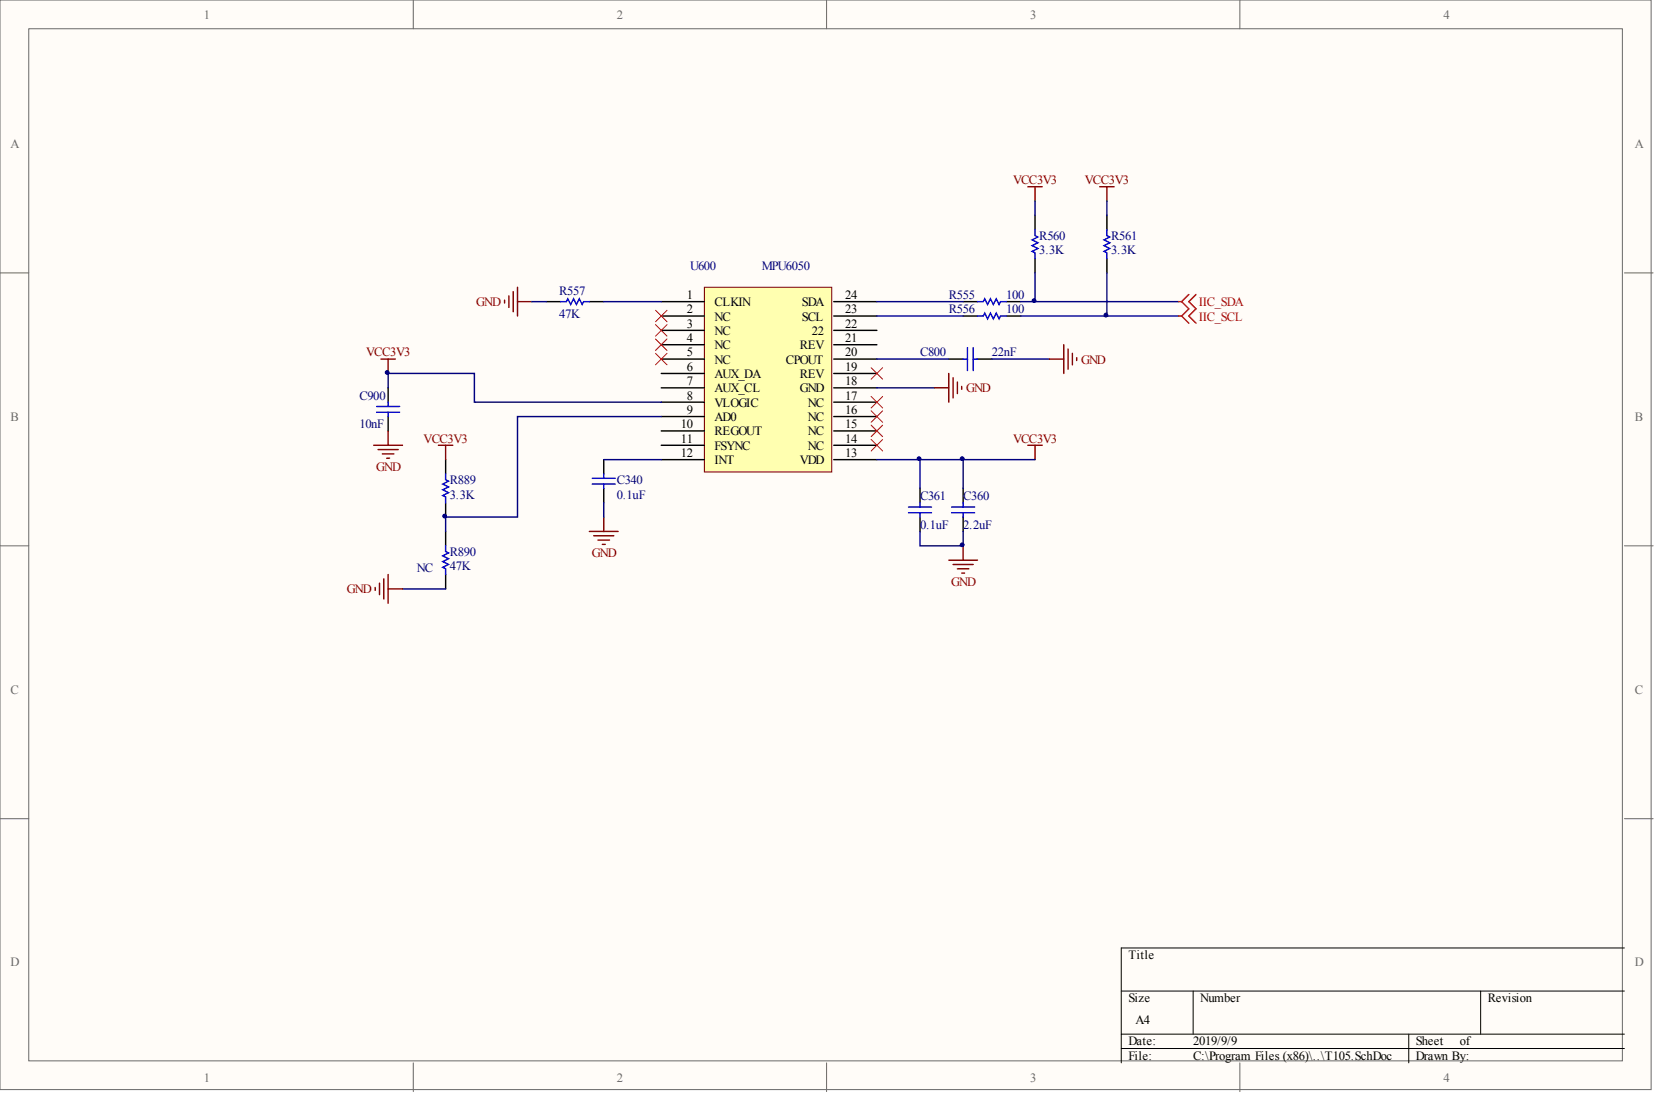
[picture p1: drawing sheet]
<svg xmlns="http://www.w3.org/2000/svg" width="292mm" height="193mm" viewBox="0 0 292 193" stroke-linecap="round" stroke-linejoin="round" font-family="sans-serif">
<g fill="#fffcf8" stroke="#696969" stroke-width=".18">
<path d="M0 0h291.2v192.2h-291.2z"/>
<path d="M5.1 5.1h281.1v182h-281.1z"/>
</g>
<path d="M72.9 0v5.1M145.8 0v5.1M218.7 0v5.1M0 48.1h5.1M286.5 48.1h5.1M0 96.3h5.1M286.5 96.3h5.1M0 144.4h5.1M286.5 144.4h5.1M72.9 187.5v5M145.8 187.5v5M218.7 187.5v5" fill="none" stroke="#696969" stroke-width=".18"/>
<path d="M197.8 174.8h88.7M210.5 174.8v7.6M261.2 174.8v7.6M286.5 167.2h-88.7v20.3M197.8 182.4h88.7M197.8 184.9h88.7M248.5 182.4v5.1" fill="none" stroke="#000" stroke-width=".18"/>
<path d="M124.2 50.7h22.5v32.6h-22.5z" fill="#ffffb0" stroke="#800000" stroke-width=".18"/>
<g fill="none" stroke="#000" stroke-width=".25">
<path d="M182.6 38v2.5M195.2 38v2.5M96.4 53.2h2.5M104 53.2h2.5M116.6 53.2h7.6M116.6 55.7h7.6M116.6 58.3h7.6M147.1 53.2h7.6M147.1 55.7h7.6M147.1 58.3h7.6M169.9 53.2h2.5M169.9 55.7h2.5"/>
<path d="M177.5 53.2h2.5M177.5 55.7h2.5M182.6 45.6v2.5M195.2 45.6v2.5M68.5 68.4v2.5M68.5 73.5v2.5M116.6 60.8h7.6M116.6 63.3h7.6M116.6 65.9h7.6M116.6 68.4h7.6M116.6 70.9h7.6M116.6 73.5h7.6"/>
<path d="M116.6 76h7.6M116.6 78.5h7.6M147.1 60.8h7.6M147.1 63.3h7.6M147.1 65.9h7.6M147.1 68.4h7.6M147.1 70.9h7.6M147.1 73.5h7.6M147.1 76h7.6M147.1 78.5h7.6M167.4 63.3h2.5M172.4 63.3h2.6"/>
<path d="M78.6 81.1v2.5M78.6 88.7v2.5M78.6 93.7v2.6M106.5 81.1v2.5M106.5 86.1v2.6M116.6 81.1h7.6M147.1 81.1h7.6M162.3 86.1v2.6M162.3 91.2v2.5M169.9 86.1v2.6M169.9 91.2v2.5M78.6 101.3v2.6"/>
</g>
<g fill="none" stroke="#000080" stroke-width=".25">
<path d="M182.6 35.5v2.5M195.2 35.5v2.5M93.8 53.2h2.6M106.5 53.2h10.1M154.7 55.7h15.2M154.7 53.2h15.2M180 55.7h27.9M180 53.2h27.9M182.6 48.1v5.1M195.2 48.1v7.6M68.5 68.4v-2.5h15.2v5h32.9M116.6 73.5h-25.3v17.7h-12.7v2.5"/>
<path d="M154.7 68.4h10.1M154.7 63.3h12.7M175 63.3h10.1M106.5 81.1h10.1M106.5 88.7v2.5M154.7 81.1h27.9M162.3 93.7v2.6h7.6v-2.6M162.3 81.1v5M169.9 81.1v5M71 103.9h7.6"/>
</g>
<g fill="none" stroke="#00f" stroke-width=".25">
<path d="M98.9 53.2h1l.3-.5 .5 1 .5-1 .5 1 .5-1 .5 1 .2-.5h1.1M172.4 53.2h1l.3-.5 .5 1 .5-1 .5 1 .5-1 .5 1 .3-.5h1M172.4 55.7h1l.3-.5 .5 1 .5-1 .5 1 .5-1 .5 1 .3-.5h1M182.6 40.5v1.1l.5 .2-1 .5 1 .5-1 .5 1 .5-1 .5 .5 .3v1M195.2 40.5v1.1l.5 .2-1 .5 1 .5-1 .5 1 .5-1 .5 .5 .3v1M66.4 72.7h4.1M66.4 71.7h4.1M68.5 70.9v.8M68.5 72.7v.8M169.9 63.3h.7M170.6 61.3v4.1M171.7 61.3v4.1"/>
<path d="M171.7 63.3h.7M78.6 83.6v1l.5 .3-1 .5 1 .5-1 .5 1 .5-1 .5 .5 .3v1M78.6 96.3v1l.5 .2-1 .5 1 .6-1 .5 1 .5-1 .5 .5 .2v1M104.5 84.4h4M104.5 85.4h4M106.5 83.6v.8M106.5 85.4v.7M160.3 89.4h4M160.3 90.4h4M162.3 88.7v.7M162.3 90.4v.8M167.9 89.4h4"/>
<path d="M167.9 90.4h4M169.9 88.7v.7M169.9 90.4v.8"/>
</g>
<g fill="none" stroke="#800000" stroke-width=".25">
<path d="M181.3 32.9h2.5M182.6 32.9v2.6M194 32.9h2.5M195.2 32.9v2.6M89 53v.5M89.8 52.2v2M90.5 51.4v3.6M91.3 50.7v5M91.3 53.2h2.5M65.9 78.5h5.1M66.7 79.3h3.5M67.2 63.3h2.5"/>
<path d="M68.5 63.3v2.6M68.5 76v2.5M77.3 78.5h2.6M78.6 78.5v2.6M164.8 68.4h2.6M167.4 65.9v5M168.1 66.6v3.6M168.9 67.4v2M169.6 68.2v.5M181.3 78.5h2.5M182.6 78.5v2.6M185.1 63.3h2.5"/>
<path d="M187.6 60.8v5.1M188.4 61.6v3.5M189.2 62.3v2.1M189.9 63.1v.5M67.4 80.1h2.1M68.2 80.8h.5M104 93.7h5M104.7 94.5h3.6M105.5 95.3h2M106.2 96h.5M106.5 91.2v2.5M167.4 98.8h5"/>
<path d="M168.1 99.6h3.6M169.9 96.3v2.5M66.2 103.6v.5M66.9 102.9v2M67.7 102.1v3.5M68.5 101.3v5.1M68.5 103.9h2.5M168.9 100.3h2M169.6 101.1h.5"/>
</g>
<g fill="none" stroke="#f00" stroke-width=".18">
<path d="M115.6 59.8l2.1 2M115.6 57.3l2.1 2M115.6 54.7l2.1 2.1M117.7 59.8l-2.1 2M117.7 57.3l-2.1 2M117.7 54.7l-2.1 2.1M115.6 62.3l2.1 2.1M117.7 62.3l-2.1 2.1M153.7 77.5l2 2.1M153.7 75l2 2M153.7 72.5l2 2M153.7 69.9l2 2.1"/>
<path d="M153.7 64.9l2 2M155.7 77.5l-2 2.1M155.7 75l-2 2M155.7 72.5l-2 2M155.7 69.9l-2 2.1M155.7 64.9l-2 2"/>
</g>
<path d="M207.9 53.2h.5M207.9 55.7h.5M208.4 53.2l1.3 1.3-1.3 1.2M208.4 55.7l1.3 1.3M209.7 51.9l-1.3 1.3M211 51.9l-1.3 1.3 1.3 1.3-1.3 1.2 1.3 1.3" fill="none" stroke="#f00" stroke-width=".25"/>
<g fill="#000080" stroke="#000080" stroke-width=".18">
<circle cx="68.3" cy="65.7" r=".33"/>
<circle cx="78.4" cy="91" r=".33"/>
<circle cx="162.1" cy="80.9" r=".33"/>
<circle cx="169.7" cy="96.1" r=".33"/>
<circle cx="169.7" cy="80.9" r=".33"/>
<circle cx="182.4" cy="53" r=".33"/>
<circle cx="195.1" cy="55.6" r=".34"/>
</g>
<g font-size="2.2" fill="#696969">
<text x="35.9" y="3.3">1</text>
<text x="108.8" y="3.3">2</text>
<text x="181.7" y="3.3">3</text>
<text x="254.6" y="3.3">4</text>
<text x="1.8" y="26.1">A</text>
<text x="288.4" y="26.1">A</text>
<text x="1.8" y="74.2">B</text>
<text x="288.4" y="74.2">B</text>
<text x="1.8" y="122.3">C</text>
<text x="288.4" y="122.3">C</text>
<text x="1.8" y="170.5">D</text>
<text x="288.4" y="170.5">D</text>
<text x="35.9" y="190.8">1</text>
<text x="108.8" y="190.8">2</text>
<text x="181.7" y="190.8">3</text>
<text x="254.6" y="190.8">4</text>
</g>
<g font-size="2.2" fill="#800000">
<text x="178.7" y="32.5">VCC3V3</text>
<text x="191.4" y="32.5">VCC3V3</text>
<text x="84" y="54">GND</text>
<text x="64.6" y="62.9">VCC3V3</text>
<text x="190.7" y="64.1">GND</text>
<text x="170.4" y="69.2">GND</text>
<text x="66.4" y="83.1">GND</text>
<text x="74.7" y="78.1">VCC3V3</text>
<text x="178.7" y="78.1">VCC3V3</text>
<text x="104.4" y="98.3">GND</text>
<text x="61.2" y="104.7">GND</text>
<text x="167.8" y="103.3">GND</text>
</g>
<g font-size="2.2" fill="#000080">
<text x="121.7" y="47.7">U600</text>
<text x="134.4" y="47.7">MPU6050</text>
<text x="183.3" y="44.9">3.3K</text>
<text x="183.3" y="42.3">R560</text>
<text x="196" y="44.9">3.3K</text>
<text x="196" y="42.3">R561</text>
<text x="98.6" y="52">R557</text>
<text x="167.4" y="52.7">R555</text>
<text x="177.5" y="52.7">100</text>
<text x="98.6" y="56">47K</text>
<text x="167.4" y="55.3">R556</text>
<text x="177.5" y="55.3">100</text>
<text x="162.3" y="62.9">C800</text>
<text x="175" y="62.9">22nF</text>
<text x="63.4" y="70.5">C900</text>
<text x="63.4" y="75.5">10nF</text>
<text x="79.4" y="88">3.3K</text>
<text x="79.4" y="85.4">R889</text>
<text x="108.8" y="88">0.1uF</text>
<text x="108.8" y="85.4">C340</text>
<text x="162.3" y="88.2">C361</text>
<text x="169.9" y="88.2">C360</text>
<text x="162.3" y="93.3">0.1uF</text>
<text x="169.9" y="93.3">2.2uF</text>
<text x="73.5" y="100.9">NC</text>
<text x="79.4" y="100.6">47K</text>
<text x="79.4" y="98.1">R890</text>
</g>
<g font-size="2.2">
<text x="121.2" y="52.7">1</text>
<text x="149.1" y="52.7">24</text>
<text x="121.2" y="55.3">2</text>
<text x="121.2" y="57.8">3</text>
<text x="126" y="54">CLKIN</text>
<text x="126" y="56.5">NC</text>
<text x="126" y="59.1">NC</text>
<text x="141.4" y="56.5">SCL</text>
<text x="141.4" y="54">SDA</text>
<text x="143.2" y="59.1">22</text>
<text x="149.1" y="57.8">22</text>
<text x="149.1" y="55.3">23</text>
<text x="121.2" y="60.3">4</text>
<text x="121.2" y="62.9">5</text>
<text x="121.2" y="65.4">6</text>
<text x="126" y="61.6">NC</text>
<text x="126" y="64.1">NC</text>
<text x="138.6" y="64.1">CPOUT</text>
<text x="141.1" y="61.6">REV</text>
<text x="149.1" y="65.4">19</text>
<text x="149.1" y="62.9">20</text>
<text x="149.1" y="60.3">21</text>
<text x="121.2" y="67.9">7</text>
<text x="121.2" y="70.5">8</text>
<text x="126" y="66.7">AUX_DA</text>
<text x="126" y="69.2">AUX_CL</text>
<text x="126" y="71.7">VLOGIC</text>
<text x="141.1" y="69.2">GND</text>
<text x="141.1" y="66.7">REV</text>
<text x="142.5" y="71.7">NC</text>
<text x="149.1" y="70.5">17</text>
<text x="149.1" y="67.9">18</text>
<text x="120.1" y="75.5">10</text>
<text x="121.2" y="73">9</text>
<text x="126" y="74.3">AD0</text>
<text x="126" y="76.8">REGOUT</text>
<text x="142.5" y="76.8">NC</text>
<text x="142.5" y="74.3">NC</text>
<text x="149.1" y="75.5">15</text>
<text x="149.1" y="73">16</text>
<text x="120.1" y="78.1">11</text>
<text x="120.1" y="80.6">12</text>
<text x="126" y="79.3">FSYNC</text>
<text x="126" y="81.9">INT</text>
<text x="141.1" y="81.9">VDD</text>
<text x="142.5" y="79.3">NC</text>
<text x="149.1" y="80.6">13</text>
<text x="149.1" y="78.1">14</text>
<text x="199" y="169.2">Title</text>
<text x="199" y="176.8">Size</text>
<text x="211.7" y="176.8">Number</text>
<text x="262.4" y="176.8">Revision</text>
<text x="199" y="184.4">Date:</text>
<text x="200.3" y="180.6">A4</text>
<text x="210.5" y="184.4">2019/9/9</text>
<text x="249.8" y="184.4">Sheet</text>
<text x="257.5" y="184.4">of</text>
<text x="199" y="186.9">File:</text>
<text x="210.5" y="186.9">C:\Program Files (x86)\..\T105.SchDoc</text>
<text x="249.8" y="186.9">Drawn By:</text>
</g>
<g font-size="2.2" fill="#f00">
<text x="211.5" y="54">IIC_SDA</text>
<text x="211.5" y="56.5">IIC_SCL</text>
</g>
</svg>
